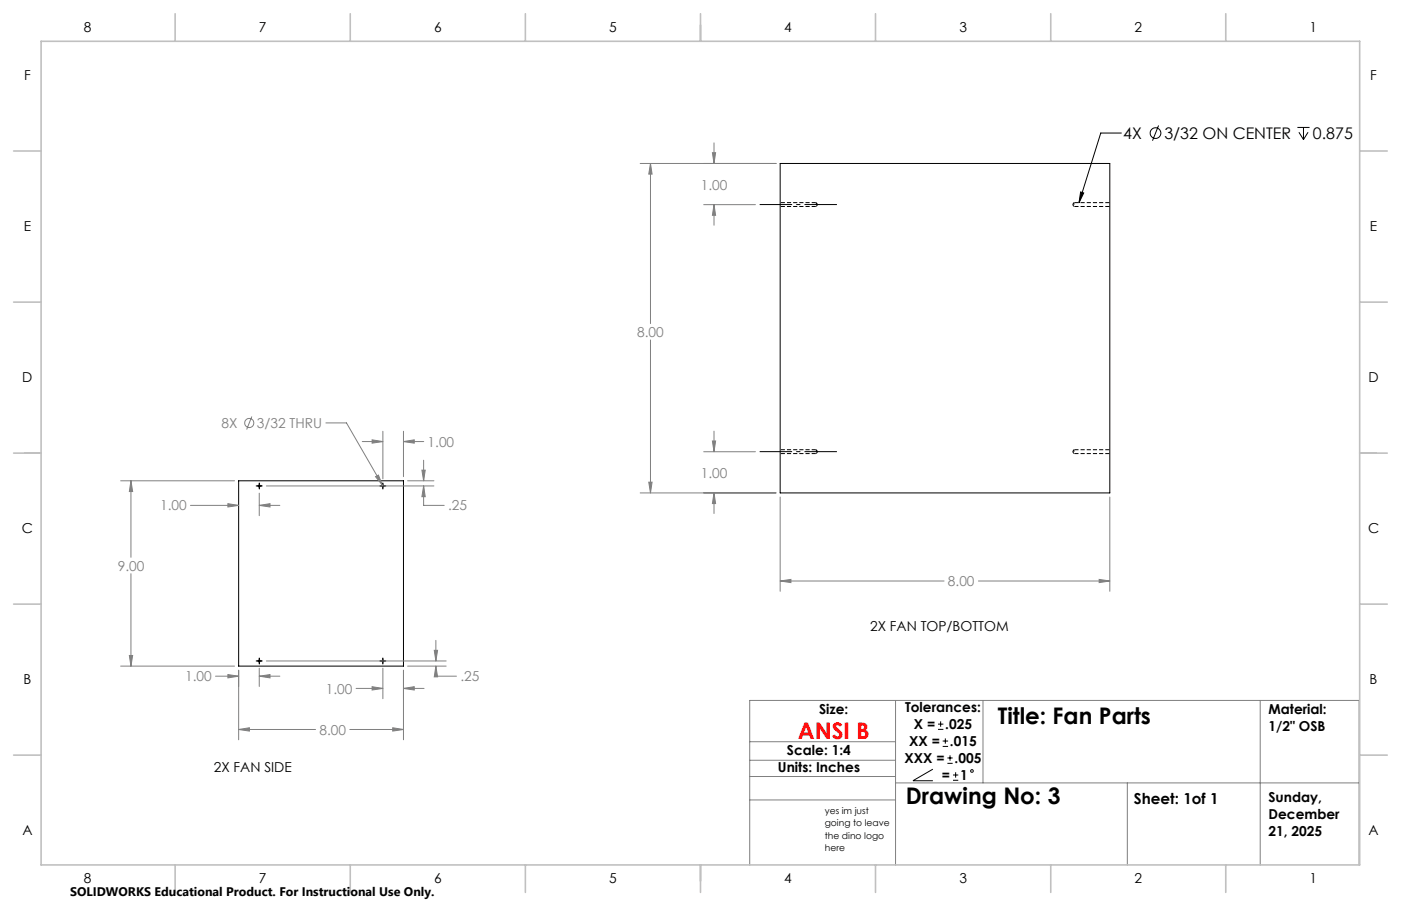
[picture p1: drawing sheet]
<svg xmlns="http://www.w3.org/2000/svg" width="432mm" height="279mm" viewBox="0 0 432 279" stroke-linecap="round" stroke-linejoin="round" font-family="sans-serif">
<g fill="none" stroke="#000" stroke-width=".31">
<path d="M357.1 38.7l-1.9 4.7M399.9 39.3h3.7M401.7 39.3v3.7M240.5 50.4h101.6v101.6h-101.6zM333.1 59.2l.9 .3-1.4 3zM345.6 41h-6.3l-6.7 21.5M400.3 40.8l1.4 2.2M403.2 40.8l-1.5 2.2M73.6 148.3h50.8v57.1h-50.8zM79 149.9h1.8M79.9 148.9v1.9M117.1 149.9h1.8"/>
<path d="M118 148.9v1.9M79 203.8h1.8M79.9 202.9v1.9M117.1 203.8h1.8M118 202.9v1.9M287.5 237.2l-6.1 3.6h6.1M289.1 224.9h1.7M289.1 223.3h1.7M289.9 222.5v1.6M290.5 230.2h1.7M290.5 228.5h1.7M291.4 227.7v1.6"/>
<path d="M292 235.4h1.6M292 233.8h1.6M292.8 232.9v1.7M293.7 239h1.6M294.5 238.2v1.6M293.7 240.6h1.6"/>
<circle cx="356.1" cy="41" r="1.65"/>
<circle cx="79.9" cy="149.9" r=".29"/>
<circle cx="118" cy="149.9" r=".29"/>
<circle cx="79.9" cy="203.8" r=".29"/>
<circle cx="118" cy="203.8" r=".29"/>
<circle cx="299.6" cy="237.8" r=".41"/>
</g>
<path d="M251.6 62.5v1.2M331 62.5v1.2M251.6 138.7v1.2M331 138.7v1.2" fill="none" stroke="#000" stroke-width=".31" stroke-dasharray="1.3 .6" stroke-dashoffset=".6" stroke-linecap="butt"/>
<path d="M251.6 63.7l.4-.6M252 63.1l-.4-.6M330.6 63.1l.4 .6M331 62.5l-.4 .6M251.6 139.9l.4-.6M252 139.3l-.4-.6M330.6 139.3l.4 .6M331 138.7l-.4 .6" fill="none" stroke="#000" stroke-width=".31" stroke-dasharray="1.3 .6" stroke-dashoffset=".3" stroke-linecap="butt"/>
<path d="M240.5 63.7h11.1M251.6 62.5h-11.1M331 63.7h11.1M342.1 62.5h-11.1M240.5 139.9h11.1M251.6 138.7h-11.1M331 139.9h11.1M342.1 138.7h-11.1" fill="none" stroke="#000" stroke-width=".31" stroke-dasharray="1.3 .6" stroke-dashoffset="-.2" stroke-linecap="butt"/>
<g fill="none" stroke="#808080" stroke-width=".31">
<path d="M197.3 50.4h41.9M200.5 50.4l.5 3.3h-1zM200.5 50.4v49.4M219.6 47.1h1l-.5 3.3zM220.1 44.1v6.3M216.9 63.1h15.9M220.1 63.1l.5 3.3h-1zM220.1 63.1v6.4M200.5 104.8v47.2M77.6 128.4l-1.6 4.1M100.4 130.4h6.4l11.1 19.2M111.7 136.2h6.3"/>
<path d="M114.7 135.6l3.3 .6-3.3 .5zM118 133v14.7M124.4 136.2l3.3-.6v1.1zM124.4 133v14M124.4 136.2h6.2M216.9 139.3h15.9M219.6 136h1l-.5 3.3zM220.1 133v6.3M37.2 148.3h35.1M40.4 148.3l.5 3.3h-1zM40.4 148.3v23.6M58.7 155.9h14.9"/>
<path d="M70.2 155.3l3.4 .6-3.4 .5zM79.9 155.9l3.3-.6v1.1zM79.9 152.1v6.9M79.9 155.9h6.4M82.1 149.9h51.6M115.7 147l.9-.5 1.3 3.1zM125.6 148.3h8.1M130 145h1.1l-.5 3.3zM130.6 149.9l.5 3.3h-1.1zM130.6 149.9v6h6.3M130.6 141.9v6.4M197.3 152h41.9"/>
<path d="M200 148.7h1l-.5 3.3zM220.1 152l.5 3.3h-1zM220.1 152v6.4M240.5 153.3v29.1M342.1 153.3v29.1M40.4 176.9v28.5M240.5 179.2l3.3-.5v1zM240.5 179.2h50.5M301.6 179.2h40.5M338.8 178.7l3.3 .5-3.3 .5zM134.3 197.5v6.3M37.2 205.4h35.1"/>
<path d="M39.9 202.1h1l-.5 3.3zM66.4 208.5h7.2M70.2 208l3.4 .5-3.4 .6zM73.6 206.7v21.4M79.9 208.5l3.3-.5v1.1zM79.9 206.1v5.6M79.9 208.5h6.4M82.1 203.8h55.4M109.7 212.3h8.3M114.7 211.8l3.3 .5-3.3 .5zM118 206.1v9.4M124.4 212.3l3.3-.5v1z"/>
<path d="M124.4 206.7v21.4M124.4 212.3h6.3M125.6 205.4h11.9M133.8 200.6h1.1l-.6 3.2zM134.3 205.4l.6 3.3h-1.1zM134.3 205.4v3.1h6.4M276 216v50.8M303 216v25.4M388.4 216v50.8M73.6 225l3.3-.6v1.1zM73.6 225h23.7M107.8 225h16.6"/>
<path d="M121 224.4l3.4 .6-3.4 .5zM231.1 234.5h44.9M231.1 239.5h44.9M231.1 228.7h44.9M231.1 246.7h44.9M276 241.4h142.9M347.5 241.4v25.4M231.1 266.8v-50.8h187.8v50.8"/>
<circle cx="76.8" cy="130.4" r="1.42"/>
</g>
<path d="M234.1 63.1h23.8M257.9 139.3h-23.8" fill="none" stroke="#000" stroke-width=".31" stroke-dasharray="15.2 1.3 1.3 1.3" stroke-dashoffset="5.2" stroke-linecap="butt"/>
<g fill="none" stroke="#c0c0c0" stroke-width=".5">
<path d="M12.7 12.7h406.4v254h-406.4zM54 4.2v8.5M107.9 4.2v8.5M161.9 4.2v8.5M215.9 4.2v8.5M269.8 4.2v8.5M323.8 4.2v8.5M377.8 4.2v8.5M4.2 46.6h8.5M419.1 46.6h8.5M4.2 93.2h8.5M419.1 93.2h8.5"/>
<path d="M4.2 139.7h8.5M419.1 139.7h8.5M4.2 186.3h8.5M419.1 186.3h8.5M4.2 232.9h8.5M419.1 232.9h8.5M54 266.7v8.5M107.9 266.7v8.5M161.9 266.7v8.5M215.9 266.7v8.5M269.8 266.7v8.5M323.8 266.7v8.5"/>
<path d="M377.8 266.7v8.5"/>
</g>
<path d="M333.1 59.2l.9 .3-1.4 3z" fill="#000"/>
<path d="M115.7 147l2.2 2.6-1.3-3.1zM73.6 225l3.3-.6v1.1zM121 224.4l3.4 .6-3.4 .5zM39.9 202.1h1l-.5 3.3zM40.4 148.3l.5 3.3h-1zM70.2 155.3l3.4 .6-3.4 .5zM79.9 155.9l3.3-.6v1.1zM133.8 200.6h1.1l-.6 3.2zM134.3 205.4l.6 3.3h-1.1zM79.9 208.5l3.3-.5v1.1zM70.2 208l3.4 .5-3.4 .6zM130 145h1.1l-.5 3.3zM130.6 149.9l.5 3.3h-1.1zM124.4 212.3l3.3-.5v1zM114.7 211.8l3.3 .5-3.3 .5zM124.4 136.2l3.3-.6v1.1zM114.7 135.6l3.3 .6-3.3 .5zM200 148.7h1l-.5 3.3zM200.5 50.4l.5 3.3h-1zM338.8 178.7l3.3 .5-3.3 .5zM240.5 179.2l3.3-.5v1zM220.1 63.1l.5 3.3h-1zM219.6 47.1h1l-.5 3.3zM219.6 136h1l-.5 3.3zM220.1 152l.5 3.3h-1z" fill="#808080"/>
<text font-size="7.1" fill="#f00" x="245.9" y="227.8">ANSI B</text>
<g font-size="7.1">
<text x="307.5" y="223.4">Title: Fan Parts</text>
<text x="279.2" y="248">Drawing No: 3</text>
</g>
<g font-size="4.9">
<text x="346.2" y="42.9">4X</text>
<text x="358.9" y="42.9">3/32 ON CENTER</text>
<text x="404.7" y="42.9">0.875</text>
</g>
<text font-size="4.7" x="349.5" y="248.1">Sheet: 1of 1</text>
<g font-size="4.2">
<text x="25.8" y="9.9">8</text>
<text x="79.8" y="9.9">7</text>
<text x="133.8" y="9.9">6</text>
<text x="187.7" y="9.9">5</text>
<text x="241.7" y="9.9">4</text>
<text x="295.7" y="9.9">3</text>
<text x="349.7" y="9.9">2</text>
<text x="403.6" y="9.9">1</text>
<text x="7.4" y="24.7">F</text>
<text x="422.3" y="24.7">F</text>
<text x="7.3" y="71.3">E</text>
<text x="422.2" y="71.3">E</text>
<text x="6.9" y="117.8">D</text>
<text x="421.8" y="117.8">D</text>
<text x="6.7" y="164.4">C</text>
<text x="421.6" y="164.4">C</text>
<text x="268.2" y="194.5">2X FAN TOP/BOTTOM</text>
<text x="7.2" y="211">B</text>
<text x="422.1" y="211">B</text>
<text x="252.4" y="220.3">Size:</text>
<text x="279" y="219.7">Tolerances:</text>
<text x="391" y="220.3">Material:</text>
<text x="281.7" y="224.9">X =</text>
<text x="291.3" y="224.9">.025</text>
<text x="391" y="225.6">1/2&quot; OSB</text>
<text x="242.6" y="232.8">Scale: 1:4</text>
<text x="280.2" y="230.2">XX =</text>
<text x="292.8" y="230.2">.015</text>
<text x="65.9" y="238.1">2X FAN SIDE</text>
<text x="239.8" y="238">Units: Inches</text>
<text x="278.8" y="235.4">XXX =</text>
<text x="294.2" y="235.4">.005</text>
<text x="290.3" y="240.6">=</text>
<text x="295.9" y="240.6">1</text>
<text x="391" y="247.5">Sunday,</text>
<text x="6.9" y="257.5">A</text>
<text x="391" y="252.7">December</text>
<text x="391" y="257.9">21, 2025</text>
<text x="421.8" y="257.5">A</text>
<text x="25.8" y="272.4">8</text>
<text x="79.8" y="272.4">7</text>
<text x="133.8" y="272.4">6</text>
<text x="187.7" y="272.4">5</text>
<text x="241.7" y="272.4">4</text>
<text x="295.7" y="272.4">3</text>
<text x="349.7" y="272.4">2</text>
<text x="403.6" y="272.4">1</text>
</g>
<g font-size="4.2" fill="#808080">
<text x="216" y="58.5">1.00</text>
<text x="196.4" y="103.9">8.00</text>
<text x="68.3" y="132">8X</text>
<text x="79.2" y="132">3/32 THRU</text>
<text x="131.8" y="137.7">1.00</text>
<text x="216" y="147.4">1.00</text>
<text x="49.3" y="157.4">1.00</text>
<text x="138.1" y="157.4">.25</text>
<text x="36.3" y="176">9.00</text>
<text x="292.2" y="180.8">8.00</text>
<text x="57.1" y="210.1">1.00</text>
<text x="100.4" y="213.9">1.00</text>
<text x="141.9" y="210.1">.25</text>
<text x="98.4" y="226.5">8.00</text>
</g>
<text font-size="3.8" x="21.6" y="276.3">SOLIDWORKS Educational Product. For Instructional Use Only.</text>
<g font-size="2.8">
<text x="254.2" y="251">yes im just</text>
<text x="254.2" y="254.8">going to leave</text>
<text x="254.2" y="258.6">the dino logo</text>
<text x="254.2" y="262.4">here</text>
</g>
</svg>
